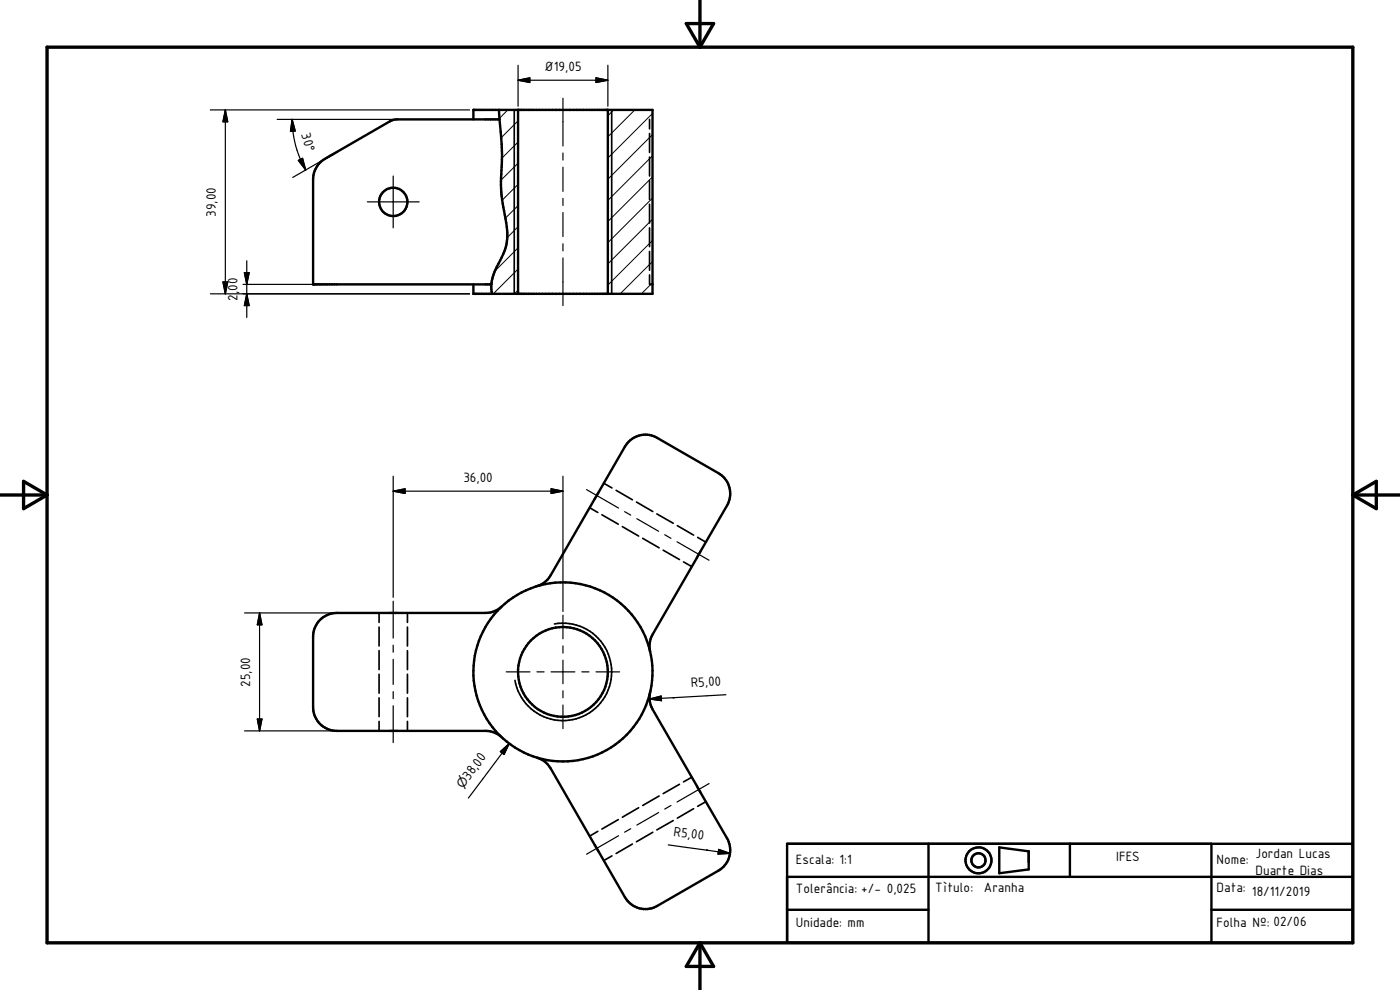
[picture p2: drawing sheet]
<svg xmlns="http://www.w3.org/2000/svg" width="297mm" height="210mm" viewBox="0 0 297 210" stroke-linecap="round" stroke-linejoin="round" font-family="sans-serif">
<g fill="none" stroke="#000" stroke-width=".51">
<path d="M100.4 25.3v-2h38v39h-38v-2M105.8 23.3l.2 2M106 25.3l.5 8a40.1 40.1 0 0 0 .7 13.1 11.6 11.6 0 0 1-1.5 9.6l-1 2.4-.5 1.9M106 25.3l-22.5 .1-13.4 7.6a5.6 5.6 0 0 0-3.7 5v22.3h37.8M109.9 23.3v39M129 23.3v39M104.2 60.3l.1 2M138.4 60.3h.1M106.3 128.8a19 19 0 0 0 6.3 31.5 19 19 0 0 0 25.7-19.4 19 19 0 0 0-28.6-14.7l-1.8 1.2a8.7 8.7 0 0 1-3.3 2.4l-1.6 .2h-31.6a5 5 0 0 0-5 5v15a5 5 0 0 0 5 5h31.6l1.6 .3 1 .4 .8 .7M113.9 124.3l1.5-.6 .8-.8 .6-.8 15.8-27.4a5 5 0 0 1 6.8-1.8l13 7.5a5 5 0 0 1 1.9 6.8l-15.8 27.4-.6 1.5-.1 1 .1 1.1M137.9 146.9l-.1 1 .1 1.1 .6 1.5 15.8 27.4a5 5 0 0 1-1.9 6.8l-13 7.5a5 5 0 0 1-6.8-1.8l-15.8-27.4-1-1.2-1.9-1.1M167 179h120v21h-120z"/>
<path d="M197 179v21M212 179.8l6.2 .8v3.8l-6.2 .9zM227 179v7M257 179v21M167 186h120M167 193h30M257 193h30"/>
<circle cx="83.4" cy="42.8" r="3"/>
<circle cx="119.4" cy="142.5" r="9.5"/>
<circle cx="207.6" cy="182.5" r="1.5"/>
<circle cx="207.6" cy="182.5" r="2.76"/>
</g>
<g fill="none" stroke="#000" stroke-width=".36">
<path d="M109.1 23.3v39M129.8 23.3v39M137.8 25.3v2M137.8 28.3v4M137.8 33.3v4M137.8 38.3v4M137.8 43.3v4M137.8 48.3v4M137.8 53.3v4M137.8 58.3v2M137.9 60.3h.2M138.3 60.3h.1"/>
<path d="M125.1 107.7l1.7 1M127.7 109.2l3.5 2M128.1 102.5l1.7 1M130.7 104l3.5 2M132 111.7l3.5 2M135 106.5l3.5 2M136.4 114.2l3.4 2M139.3 109l3.5 2M140.7 116.7l3.4 2M143.7 111.5l3.4 2M145 119.2l1.8 1M148 114l1.8 1"/>
<path d="M80.4 130v2M80.4 133v4M80.4 138v4M86.4 130v2M86.4 133v4M86.4 138v4M117.6 132.4a10.3 10.3 0 0 1 12 8.3 10.3 10.3 0 0 1-8.4 12 10.3 10.3 0 0 1-12-8.4M80.4 143v4M80.4 148v4M80.4 153v2M86.4 143v4M86.4 148v4"/>
<path d="M86.4 153v2M126.8 176.4l-1.7 1M131.2 173.9l-3.5 2M134.2 179.1l-3.5 2M135.5 171.4l-3.5 2M138.5 176.6l-3.5 2M139.8 168.9l-3.4 2M142.8 174.1l-3.5 2M144.1 166.4l-3.4 2M146.8 164.9l-1.8 1M147.1 171.6l-3.4 2M149.8 170.1l-1.8 1"/>
<path d="M129.8 181.6l-1.7 1"/>
</g>
<path d="M10 10h277v190h-277zM145.6 5h5.8l-2.9 5zM148.5 0v10M0 105h10M5 102.1l5 2.9-5 2.9zM287 105h10M287 105l5-2.9v5.8zM148.5 200v10M148.5 200l2.9 5h-5.8z" fill="none" stroke="#000" stroke-width=".71"/>
<g fill="none" stroke="#000" stroke-width=".21">
<path d="M107.7 23.3l-1.7 1.8M109.9 39.1l-3.4 3.4M109.9 34.6l-3.6 3.6M109.9 30.1l-3.4 3.5M109.9 25.6l-3.6 3.6M130.2 23.3l-1.2 1.3M134.7 23.3l-5.7 5.7M138.4 37.5l-9.4 9.5M138.4 33l-9.4 9.5M138.4 28.6l-9.4 9.4M138.4 24.1l-9.4 9.4M109.9 57.1l-5.2 5.2"/>
<path d="M109.9 52.6l-4.9 4.9M109.9 48.1l-2.3 2.3M109.9 43.6l-2.7 2.7M138.4 60l-2.3 2.3M138.4 55.5l-6.8 6.8M138.4 51l-9.4 9.5M138.4 46.5l-9.4 9.5M138.4 42l-9.4 9.5M109.9 61.6l-.8 .7"/>
</g>
<g fill="none" stroke="#000" stroke-width=".25">
<path d="M109.9 17h19.1M109.9 17l2.5-.5v1zM109.9 13.8v8.7M126.4 16.5l2.6 .5-2.6 .5zM129 13.8v8.7M44.6 23.3h55M47.8 23.3v39M47.8 23.3l.5 2.5h-1zM58.8 25.3h24.6M62 25.3a21.6 21.6 0 0 0 2.8 10.7M62 25.3l.6 2.5-1 .1zM63.3 34l.9-.4 .6 2.4z"/>
<path d="M70.7 32.7l-8.6 4.9M83.4 37.3v11M119.4 20.8v10.2M119.4 32.5v1.5M119.4 35.5v5.1M47.3 59.8h1l-.5 2.5zM51.8 57.8h1.1l-.5 2.5zM52.4 55.3v12M77.9 42.8h11M119.4 42.1v1.5M119.4 45.1v5.1M119.4 51.7v1.5"/>
<path d="M119.4 54.7v10.1M44.6 62.3h55M51.6 60.3h48M52.4 62.3l.5 2.5h-1.1zM83.4 101v25.7M83.4 104.2h36M83.4 104.2l2.5-.5v1zM116.9 103.7l2.5 .5-2.5 .5zM119.4 101v28.7M124.4 103.9l6.8 3.9M132.5 108.5l1.3 .8M135.1 110l4.6 2.7"/>
<path d="M141 113.4l1.3 .8M143.6 114.9l6.8 4M51.9 130h18.7M55.1 130v25M55.1 130l.5 2.5h-1zM83.4 127.5v7.9M83.4 136.9v1.5M83.4 139.9v5.3M119.4 130.5v5M119.4 137v1.5M51.9 155h18.7M54.6 152.5h1l-.5 2.5z"/>
<path d="M83.4 146.7v1.5M83.4 149.7v7.8M106.1 159.4l1.9-1.7-1.1 2.4zM107.4 142.5h5M108 157.7l-8.6 11.6M113.9 142.5h1.5M116.9 142.5h5M119.4 140v5M119.4 146.5v1.5M119.4 149.6v5M123.4 142.5h1.5M126.4 142.5h5"/>
<path d="M137.8 148.3l2.5-.6v.9zM142.8 148h.1M142.8 148l-5 .3M154 147.4l-11.2 .6M131.2 177.3l-6.8 3.9M133.8 175.8l-1.3 .7M139.7 172.4l-4.6 2.6M141.8 179.2l8.1 1.1M142.3 170.9l-1.3 .7M150.4 166.2l-6.8 3.9M149.9 180.3h.1M149.9 180.3l5 .7"/>
<path d="M152.5 180.2l2.4 .8-2.6 .2z"/>
</g>
<g fill="#000" stroke="#000" stroke-width=".25">
<path d="M109.9 17l2.5-.5v1zM126.4 16.5l2.6 .5-2.6 .5zM47.8 23.3l.5 2.5h-1zM62 25.3l.6 2.5-1 .1zM63.3 34l.9-.4 .6 2.4zM47.3 59.8h1l-.5 2.5zM51.8 57.8h1.1l-.5 2.5zM52.4 62.3l.5 2.5h-1.1zM83.4 104.2l2.5-.5v1zM116.9 103.7l2.5 .5-2.5 .5zM55.1 130l.5 2.5h-1zM54.6 152.5h1l-.5 2.5z"/>
<path d="M137.8 148.3l2.5-.6v.9zM106.1 159.4l1.9-1.7-1.1 2.4zM152.5 180.2l2.4 .8-2.6 .2z"/>
</g>
<g font-size="3.1">
<text x="115.5" y="15">Ø19,05</text>
<text x="63.9" y="28.5" transform="rotate(75 63.9 28.5)">30°</text>
<text x="45.8" y="46" transform="rotate(-90 45.8 46)">39,00</text>
<text x="50.4" y="63.8" transform="rotate(-90 50.4 63.8)">2,00</text>
<text x="98.3" y="102.2">36,00</text>
<text x="53.1" y="145.7" transform="rotate(-90 53.1 145.7)">25,00</text>
<text x="146.6" y="145.8" transform="rotate(-3 146.6 145.8)">R5,00</text>
<text x="99.5" y="165.6" transform="rotate(-53 99.5 165.6)">38,0</text>
<text x="142.8" y="177.3" transform="rotate(8 142.8 177.3)">R5,00</text>
<text x="168.9" y="183.3">Escala: 1:1</text>
<text x="236.8" y="182.7">IFES</text>
<text x="258.1" y="183.3">Nome:</text>
<text x="266.4" y="182.1">Jordan Lucas</text>
<text x="266.4" y="185.7">Duarte Dias</text>
<text x="168.9" y="189.4">Tolerância: +/- 0,025</text>
<text x="198.4" y="189.1">Tìtulo:</text>
<text x="208.7" y="189.3">Aranha</text>
<text x="258.1" y="189.2">Data:</text>
<text x="265.6" y="190.1">18/11/2019</text>
<text x="168.9" y="196.7">Unidade: mm</text>
<text x="258.1" y="196.7">Folha Nº: 02/06</text>
</g>
<text font-size="2.6" x="98.2" y="167.4" transform="rotate(-53 98.2 167.4)">n</text>
</svg>
